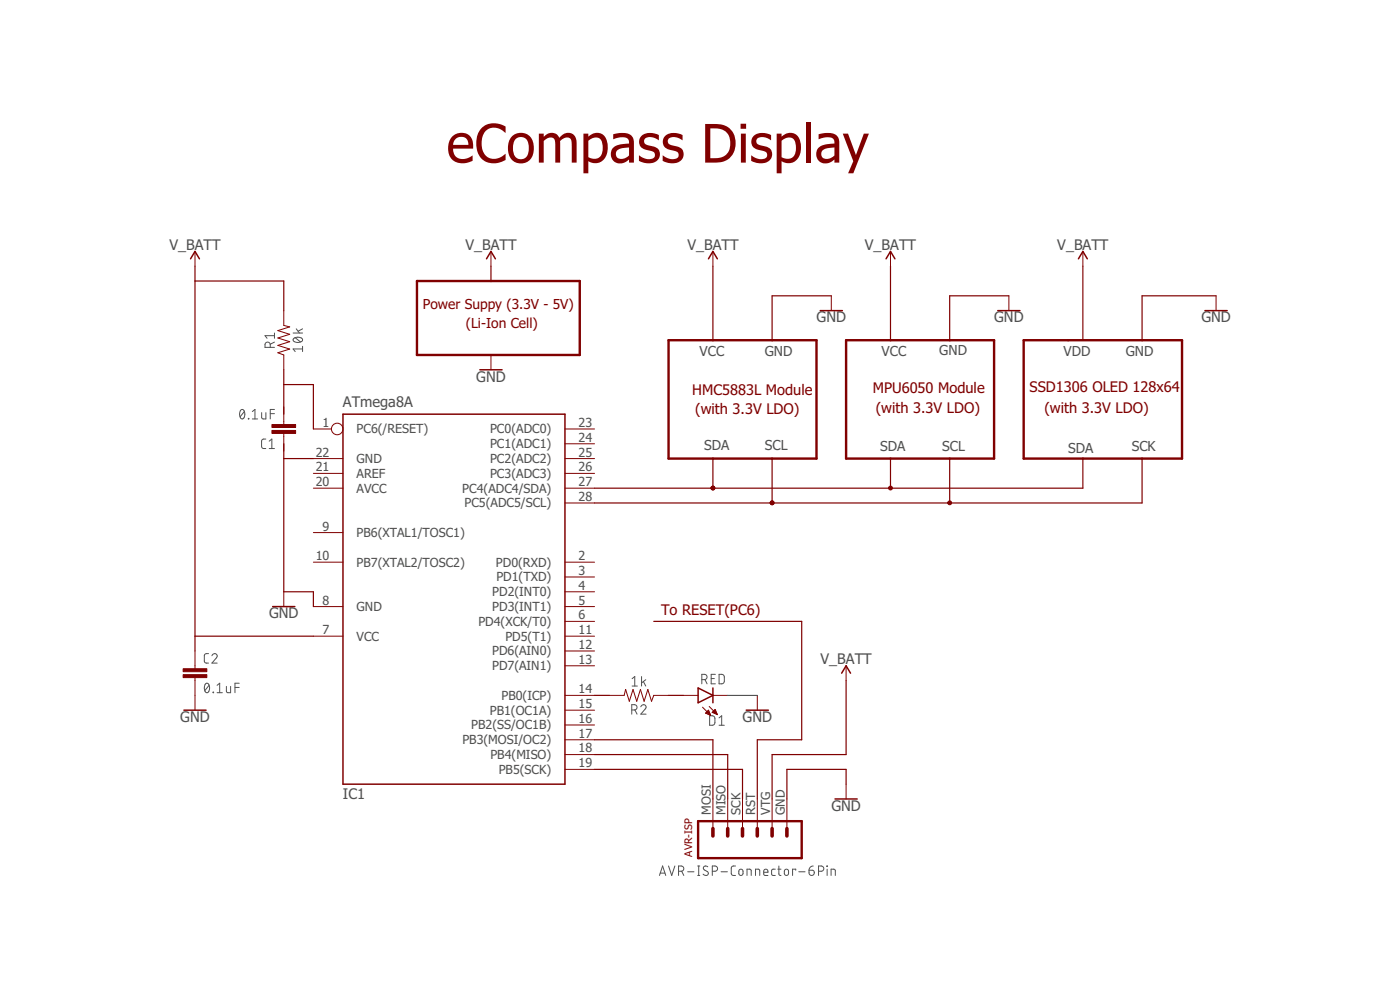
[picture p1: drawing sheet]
<svg xmlns="http://www.w3.org/2000/svg" width="841mm" height="594mm" viewBox="0 0 841 594" stroke-linecap="round" stroke-linejoin="round" font-family="sans-serif">
<g fill="none" stroke="#505050" stroke-width=".6">
<path d="M178 198l2 2M182 198l-3 1M162 209v-3h-1h-1l-1 3h6M165 205l-3 2M165 202h-6l1 1M165 200v3M176 200h6M176 203a3 3 0 0 1 6 1 3 3 0 0 1-6 0zM177 203l4 2M182 210h-6l1 1M182 208v3M145 246a3 3 0 0 1 2 2 3 3 0 0 1-1 3v1a3 3 0 0 1-2-3 3 3 0 0 1 1-3z"/>
<path d="M147 247l-3 3M149 251v1zM152 252h3M152 247l1-1v6M157 248v3l1 1h2v-4M162 248h3M165 246h-3v6M160 264h-2l-1 1v4h1h2M162 269h3M162 265l1-1v5M125 393h-2v1v4h1h1M127 394a1.6 1.6 0 0 1 3-1 1.6 1.6 0 0 1 0 2l-3 3h3"/>
<path d="M124 411a3 3 0 0 1 2 2 3 3 0 0 1-1 3 3 3 0 0 1-2-2 3 3 0 0 1 1-3zM126 412l-3 3M128 416h.1M130 416h4M130 412l2-2v6M136 412v3l1 1h2v-4M141 413h3M144 410h-3v6M380 408l1-2v6M380 412h3M385 406v6M387 409l1 3"/>
<path d="M388 408l-3 2M422 408h2l1-1-1-1-2-1v6M424 408l1 3M427 408h2M430 405h-3v6h3M432 405h2l1 1v3l-1 2h-2zM380 426h2v-2l-2-1v6M381 426l2 3M385 425a1.6 1.6 0 0 1 2-2 1.6 1.6 0 0 1 1 3l-3 3h3M426 430h2l1 1v3l-1 2h-2zM432 436h3M432 431l2-1v6"/>
<path d="M396 526l2-6 2 6M397 524h2M402 520l2 6 1-6M408 523h2l1-1-1-1-2-1v6M410 523l1 3M413 524h4M419 520h1M419 526h1M420 520v6M425 521a1.4 1.4 0 0 0-2-1 1.5 1.5 0 0 0 0 3l2 1a1.6 1.6 0 0 1 0 2 1.6 1.6 0 0 1-3-1M428 523h3v-1v-1l-3-1v6M433 524h4"/>
<path d="M442 520h-2l-1 1v4l1 1h2M444 523l1-1 1 1v2v1l-2-1zM449 526v-4l2 1v3M454 526v-4l2 1v3M459 524h2a1.3 1.3 0 0 0-1-2 1.3 1.3 0 0 0-1 1v3h2M466 522h-2v1v3h2M467 522h2M468 520v5l1 1M472 523l1-1 1 1v2l-1 1-2-1zM478 523v-1h-2v4M480 524h4M486 523h2a1.6 1.6 0 0 1 1 1 1.6 1.6 0 0 1-2 2 1.6 1.6 0 0 1-1-2z"/>
<path d="M489 520l-2 1-1 2M492 523h2l1-1-1-2h-2v6M497 520v1zM497 522v4M499 526v-4l3 1v3"/>
</g>
<path d="M250 169h98v44h-98zM402 204h88v71h-88zM508 204h89v71h-89zM615 204h95v71h-95zM419 493h63v22h-63z" fill="none" stroke="#800000" stroke-width="1.4"/>
<g fill="none" stroke="#800000" stroke-width=".72">
<path d="M117 160v231M295 160v9M428 160v44M535 160v44M651 160v44h-9M117 169h53v18M499 178h-35v26M606 178h-35v26M731 178h-45v26M170 222v27M170 231h18v27M170 275h18"/>
<path d="M170 267v88h18v9M428 275v18M464 275v27M535 275v18M571 275v27M651 275v18h-294M686 275v27h-329M393 373h89v71h-27v36M117 382h71M357 418h9M402 418h9M508 409v44h-44v27"/>
<path d="M357 444h71v36M357 453h80v27M357 462h89v18M508 471v-9h-35v18"/>
</g>
<g fill="#800000" stroke="#800000" stroke-width=".6">
<path d="M428 292a1.2 1.2 0 0 1 1 1 1.2 1.2 0 0 1 0 1 1.2 1.2 0 0 1-2-1h1h1h-2z" fill-rule="evenodd"/>
<path d="M534 292a1.2 1.2 0 0 1 2 0 1.2 1.2 0 0 1-1 2 1.2 1.2 0 0 1-1-1h1h-1z" fill-rule="evenodd"/>
<path d="M428 292a1.2 1.2 0 0 1 1 1 1.2 1.2 0 0 1 0 1 1.2 1.2 0 0 1-2-1h1h1h-2z" fill-rule="evenodd"/>
<path d="M463 301a1.2 1.2 0 0 1 2 1 1.2 1.2 0 0 1-1 1 1.2 1.2 0 0 1-1-1h1h-1z" fill-rule="evenodd"/>
<path d="M463 301a1.2 1.2 0 0 1 2 1 1.2 1.2 0 0 1-1 1 1.2 1.2 0 0 1-1-1h1h-1z" fill-rule="evenodd"/>
<path d="M570 301a1.2 1.2 0 0 1 1 0 1.2 1.2 0 0 1 0 2 1.2 1.2 0 0 1-2-1h2h-2z" fill-rule="evenodd"/>
</g>
<g fill="none" stroke="#800000" stroke-width=".89">
<path d="M114 155l3-4 3 4M292 155l3-4 3 4M426 155l2-4 3 4M532 155l3-4 3 4M648 155l3-4 2 4M493 187h13M599 187h14M724 187h13M288 222h14M206 249h133v222h-133zM164 364h13M419 413l9 5-9 4z"/>
<path d="M428 413v9M506 404l2-4 3 4M110 427h14M448 427h14M502 480h13"/>
</g>
<g fill="none" stroke="#800000" stroke-width=".6">
<path d="M117 151v9M295 151v9M428 151v9M535 151v9M651 151v9M499 178v9M606 178v9M731 178v9M170 187v8l4 1-7 3 7 2-7 2 7 2-7 2 7 3-7 2 3 1v9M295 213v9M170 244v11M188 258h11"/>
<path d="M339 258h18M170 260v11M188 275h18M339 275h18M339 267h18M188 284h18M188 293h18M339 284h18M339 293h18M188 320h18M339 302h18M188 338h18"/>
<path d="M339 338h18M170 355v9M339 355h18M339 347h18M188 364h18M339 364h18M339 373h18M117 391v11M188 382h18M339 382h18M339 400h18M339 391h18"/>
<path d="M508 400v9M117 407v20M339 418h18M366 418h9l1-4 2 7 2-7 3 7 2-7 2 7 2-7 2 7 2-3h9M411 418h8M428 418h9M455 418v9M339 435h18M339 427h18M422 425l5 5M424 428l2-1 1 3zM424 428h2"/>
<path d="M425 427h1M425 429h2M426 424l5 5M426 429h1M428 428l2-2 1 3zM428 428h2M428 427h2M429 427h1M429 428h2M429 426h1M430 429h1M339 453h18"/>
<path d="M339 444h18M339 462h18M428 480v18M437 480v18M446 480v18M455 480v18M464 480v18M473 480v18M508 471v9"/>
<circle cx="203" cy="258" r="3"/>
</g>
<g fill="#800000" stroke="#800000" stroke-width=".6">
<path d="M163 255h15v2h-15z"/>
<path d="M163 259h15v1h-15z"/>
<path d="M110 405h14v2h-14z"/>
<path d="M110 402h14v1h-14z"/>
</g>
<path d="M428 498v4M437 498v4M446 498v4M455 498v4M464 498v4M473 498v4" fill="none" stroke="#800000" stroke-width="2.1"/>
<path d="M437 418h18" fill="none" stroke="#008000" stroke-width=".6"/>
<text font-size="31.9" fill="#800000" x="268" y="98">eCompass Display</text>
<g font-size="8.8" fill="#505050">
<text x="102" y="150">V_BATT</text>
<text x="280" y="150">V_BATT</text>
<text x="413" y="150">V_BATT</text>
<text x="520" y="150">V_BATT</text>
<text x="635" y="150">V_BATT</text>
<text x="491" y="194">GND</text>
<text x="597" y="194">GND</text>
<text x="722" y="194">GND</text>
<text x="286" y="229">GND</text>
<text x="206" y="244">ATmega8A</text>
<text x="162" y="371">GND</text>
<text x="493" y="399">V_BATT</text>
<text x="108" y="434">GND</text>
<text x="446" y="434">GND</text>
<text x="206" y="480">IC1</text>
<text x="499" y="487">GND</text>
</g>
<g font-size="8.8" fill="#800000">
<text x="416" y="237">HMC5883L Module</text>
<text x="524" y="236">MPU6050 Module</text>
<text x="619" y="235">SSD1306 OLED 128x64</text>
<text x="418" y="249">(with 3.3V LDO)</text>
<text x="526" y="248">(with 3.3V LDO)</text>
<text x="627" y="248">(with 3.3V LDO)</text>
<text x="397" y="370">To RESET(PC6)</text>
</g>
<g font-size="8.3" fill="#800000">
<text x="254" y="186">Power Suppy (3.3V - 5V)</text>
<text x="280" y="197">(Li-Ion Cell)</text>
</g>
<g font-size="8.3" fill="#505050">
<text x="420" y="214">VCC</text>
<text x="459" y="214">GND</text>
<text x="530" y="214">VCC</text>
<text x="564" y="213">GND</text>
<text x="639" y="214">VDD</text>
<text x="676" y="214">GND</text>
<text x="423" y="270">SDA</text>
<text x="459" y="270">SCL</text>
<text x="529" y="271">SDA</text>
<text x="566" y="271">SCL</text>
<text x="642" y="272">SDA</text>
<text x="680" y="271">SCK</text>
</g>
<g font-size="7.5" fill="#505050">
<text x="194" y="256">1</text>
<text x="348" y="256">23</text>
<text x="214" y="260">PC6(/RESET)</text>
<text x="294" y="260">PC0(ADC0)</text>
<text x="294" y="269">PC1(ADC1)</text>
<text x="348" y="265">24</text>
<text x="190" y="274">22</text>
<text x="348" y="274">25</text>
<text x="214" y="278">GND</text>
<text x="294" y="278">PC2(ADC2)</text>
<text x="190" y="283">21</text>
<text x="214" y="287">AREF</text>
<text x="294" y="287">PC3(ADC3)</text>
<text x="348" y="283">26</text>
<text x="190" y="292">20</text>
<text x="348" y="292">27</text>
<text x="214" y="296">AVCC</text>
<text x="278" y="296">PC4(ADC4/SDA)</text>
<text x="279" y="305">PC5(ADC5/SCL)</text>
<text x="348" y="301">28</text>
<text x="194" y="319">9</text>
<text x="214" y="323">PB6(XTAL1/TOSC1)</text>
<text x="190" y="336">10</text>
<text x="214" y="340">PB7(XTAL2/TOSC2)</text>
<text x="298" y="340">PD0(RXD)</text>
<text x="348" y="336">2</text>
<text x="348" y="345">3</text>
<text x="298" y="349">PD1(TXD)</text>
<text x="296" y="358">PD2(INT0)</text>
<text x="348" y="354">4</text>
<text x="194" y="363">8</text>
<text x="348" y="363">5</text>
<text x="214" y="367">GND</text>
<text x="296" y="367">PD3(INT1)</text>
<text x="287" y="376">PD4(XCK/T0)</text>
<text x="348" y="372">6</text>
<text x="194" y="381">7</text>
<text x="348" y="381">11</text>
<text x="214" y="385">VCC</text>
<text x="304" y="385">PD5(T1)</text>
<text x="348" y="390">12</text>
<text x="296" y="394">PD6(AIN0)</text>
<text x="348" y="399">13</text>
<text x="296" y="403">PD7(AIN1)</text>
<text x="348" y="416">14</text>
<text x="301" y="420">PB0(ICP)</text>
<text x="348" y="425">15</text>
<text x="294" y="429">PB1(OC1A)</text>
<text x="348" y="434">16</text>
<text x="283" y="438">PB2(SS/OC1B)</text>
<text x="348" y="443">17</text>
<text x="278" y="447">PB3(MOSI/OC2)</text>
<text x="295" y="456">PB4(MISO)</text>
<text x="348" y="452">18</text>
<text x="348" y="461">19</text>
<text x="300" y="465">PB5(SCK)</text>
<text x="427" y="490" transform="rotate(-90 427 490)">MOSI</text>
<text x="436" y="490" transform="rotate(-90 436 490)">MISO</text>
<text x="445" y="490" transform="rotate(-90 445 490)">SCK</text>
<text x="454" y="490" transform="rotate(-90 454 490)">RST</text>
<text x="463" y="490" transform="rotate(-90 463 490)">VTG</text>
<text x="471" y="490" transform="rotate(-90 471 490)">GND</text>
</g>
<text font-size="6.3" fill="#800000" x="416" y="515" transform="rotate(-90 416 515)">AVR-ISP</text>
</svg>
